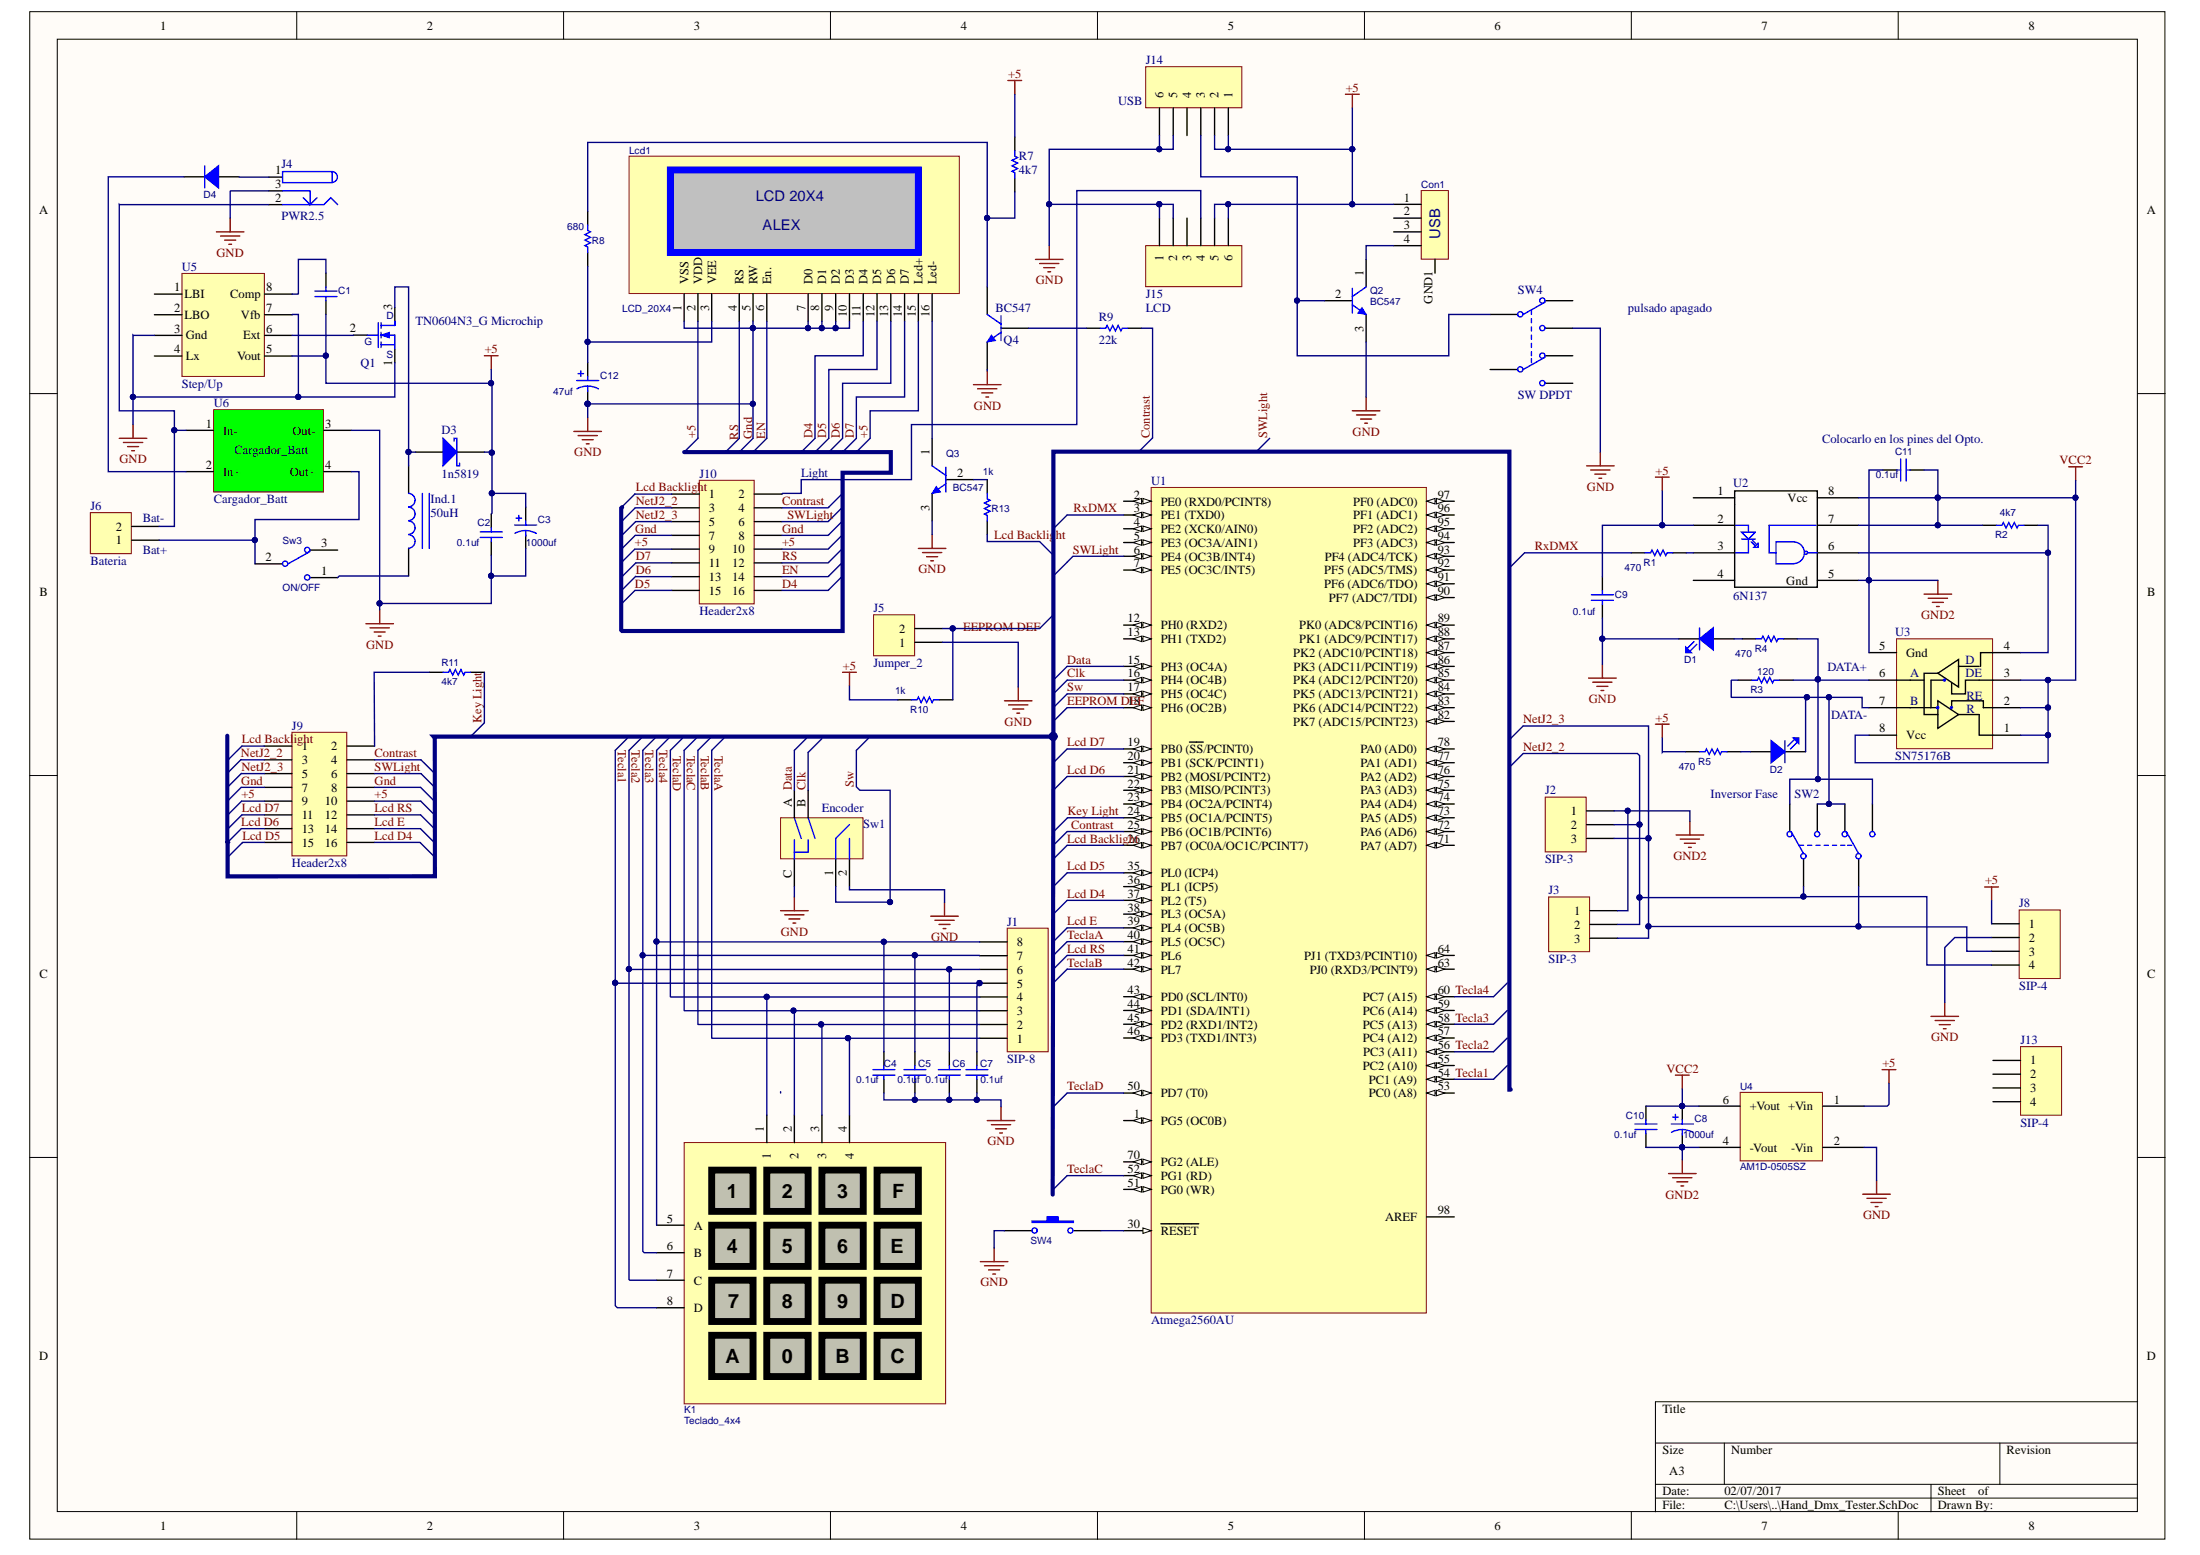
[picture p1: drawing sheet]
# Altium project Hand_Dmx_Tester.PrjPcb
1 sheet, 59 parts. Net scope: global (net labels, ports and power ports of the same name join across sheets).
Board file: Hand_Dmx_Tester.PcbDoc

## Sheet Hand_Dmx_Tester.SchDoc
size A3

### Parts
(Parts that share a designator on the sheet are numbered #1, #2 ... from top to bottom, then left to right.)
C1  100pf  [Ceramico]  (value not drawn)
C2  0.1uf  [Ceramico]
C3  1000uf  [Cap300]
C4  0.1uf  [Ceramico]
C5  0.1uf  [Ceramico]
C6  0.1uf  [Ceramico]
C7  0.1uf  [Ceramico]
C8  1000uf  [Cap200]
C9  0.1uf  [Ceramico]
C10  0.1uf  [Ceramico]
C11  0.1uf  [Ceramico]
C12  47uf  [Cap100]
Con1  Conector USB  [Conec_Usb_A]  (value not drawn)
D1  Led  [Led3R]  (value not drawn)
D2  Led  [Led3V]  (value not drawn)
D3  1n5819  [DO41-30]
D4  Diodo  [DIODO-4OO7]  (value not drawn)
D?  Led  [Led3R]  (value not drawn)
Ind.1  50uH  [Choque_V]
J1  SIP-8  [SIP-8]
J2  SIP-3  [NC5FAH]
J3  SIP-3  [NC3FBAH2]
J4  PWR2.5  [PWR2.5]
J5  Jumper_2  [Jumper_2]
J6  Bateria  [Reg2]
J8  SIP-4  [SIP-4]
J9  Header2x8  [HEADER2x8]
J10  Header2x8  [Header2x8Ang.]
J13  SIP-4  [SIP-4]
J14  USB  [SIP-6]
J15  LCD  [SIP-6]
K1  Teclado_4x4  [Keypad_4x4_Membrana]
Lcd1  LCD_20X4  [LCD20x4]
Q1  TN0604N3_G Microchip  [VS0104]
Q2  BC547  [TO-92]
Q3  BC547  [TO-92]
Q4  BC547  [TO-92]
R1  470  [470]
R2  4k7  [4k7]
R3  120  [120]
R4  470  [470]
R5  470  [470]
R7  4k7  [4k7]
R8  680  [680]
R9  22k  [22k]
R10  1k  [1k]
R11  4k7  [1k]
R13  1k  [1K_1/4w]
Sw1  Encoder  [Encoder_Gray]
SW2  Inversor Fase  [DPDT]
Sw3  ON/OFF  [Spdt_H]
SW4#1  SW DPDT  [DPDT]
SW4#2  Pulsador  [Pulsador]  (value not drawn)
U1  Atmega2560AU  [Atmega2560]
U2  6N137  [DIP-8]
U3  SN75176B  [DIP-8]
U4  AM1D-0505SZ  [DC/DC Converter]
U5  Step/Up  [DIP-8]
U6  Cargador_Batt  [Carga_Batt]

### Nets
+5: C1.2 C2.1 C3.1 C9.1 Con1.1 D3.2(K) J8.1 J9.9 J9.10 J10.9 J10.10 J14.1 J14.2 J15.5 J15.6 Lcd1.2(VDD) Lcd1.15(Led+) R5.1 R7.2 R10.2 U2.2(A) U4.1(+Vin) U5.5(Vout)
Gnd: C2.2 C3.2 C4.2 C5.2 C6.2 C7.2 C9.2 C12.2 D1.2(K) J4.3 J5.1 J8.2 J9.7 J9.8 J10.7 J10.8 J14.5 J14.6 J15.1 J15.2 Lcd1.1(VSS) Lcd1.5(RW) Lcd1.7(D0) Lcd1.8(D1) Lcd1.9(D2) Lcd1.10(D3) Q1.1(S) Q2.3(E) Q3.3(E) Q4.3(E) Sw1.2 Sw1.C SW4#1.3(NO1) SW4#2.1 U4.2(-Vin) U5.3(Gnd) U5.7(Vfb) U6.3(Out-)
GND2: C8.2 C10.2 C11.1 J2.1 J3.1 U2.5(Gnd) U3.5(Gnd) U4.4(-Vout)
VCC2: C8.1 C10.1 C11.2 R2.1 U2.7 U2.8(Vcc) U3.1(R) U3.2(RE) U3.3(DE) U3.8(Vcc) U4.6(+Vout)
Clk: Sw1.B U1.16(PH4_(OC4B))
Contrast: J9.4 J10.4 R9.2 U1.25(PB6_(OC1B/PCINT6))
D4: J10.16 Lcd1.11(D4)
D5: J10.15 Lcd1.12(D5)
D6: J10.13 Lcd1.13(D6)
D7: J10.11 Lcd1.14(D7)
Data: Sw1.A U1.15(PH3_(OC4A))
EEPROM DEF: U1.18(PH6_(OC2B))
EN: J10.14
Key Light: R11.1 U1.24(PB5_(OC1A/PCINT5))
Lcd Backlight: J9.1 J10.1 R13.1 U1.26(PB7_(OC0A/OC1C/PCINT7))
Lcd D4: J9.16 U1.37(PL2_(T5))
Lcd D5: J9.15 U1.35(PL0_(ICP4))
Lcd D6: J9.13 U1.21(PB2_(MOSI/PCINT2))
Lcd D7: J9.11 U1.19(PB0_(~{SS}/PCINT0))
Lcd E: J9.14 U1.39(PL4_(OC5B))
Lcd RS: J9.12 U1.41(PL6)
NetJ2_2: J2.2 J3.2 J8.4 J9.3 J10.3 SW2.1(COMMON1)
NetJ2_3: J2.3 J3.3 J8.3 J9.5 J10.5 SW2.5(COMMON2)
RS: J10.12
RxDMX: R1.1 U1.3(PE1_(TXD0))
Sw: Sw1.1 U1.17(PH5_(OC4C))
SWLight: J9.6 J10.6 U1.6(PE4_(OC3B/INT4))
Tecla1: C7.1 J1.5 K1.8(D) U1.54(PC1_(A9))
Tecla2: C6.1 J1.6 K1.7(C) U1.56(PC3_(A11))
Tecla3: C5.1 J1.7 K1.6(B) U1.58(PC5_(A13))
Tecla4: C4.1 J1.8 K1.5(A) U1.60(PC7_(A15))
TeclaA: J1.1 K1.4 U1.40(PL5_(OC5C))
TeclaB: J1.2 K1.3 U1.42(PL7)
TeclaC: J1.3 K1.2 U1.52(PG1_(RD))
TeclaD: J1.4 K1.1 U1.50(PD7_(T0))
NetC1_1: C1.1 U5.8(Comp)
NetC12_1: C12.1 Lcd1.3(VEE) R8.1
NetCon1_4: Con1.4 Q2.1(C)
NetD1_1: D1.1(A) R4.1
NetD2_1: D2.1(A) R5.2
NetD2_2: D2.2(K) R3.1 SW2.3(NO1) SW2.4(NC2) U3.7(B)
NetD3_1: D3.1(A) Ind.1.1 Q1.3(D)
NetD4_1: D4.1(A) J4.1
NetD4_2: D4.2(K) U6.2(In+)
NetInd.1_2: Ind.1.2 Sw3.1
NetJ4_2: J4.2 J6.2 U6.1(In-)
NetJ5_2: J5.2 R10.1
NetJ6_1: J6.1 Sw3.2 U6.4(Out+)
NetJ9_2: J9.2 R11.2
NetJ10_2: J10.2 J15.4
NetJ14_3: J14.3 Q2.2(B) SW4#1.1(COMMON1)
NetLcd1_16: Lcd1.16(Led-) Q3.1(C)
NetQ1_2: Q1.2(G) U5.6(Ext)
NetQ3_2: Q3.2(B) R13.2
NetQ4_1: Q4.1(C) R7.1 R8.2
NetQ4_2: Q4.2(B) R9.1
NetR1_2: R1.2 U2.3(K)
NetR2_2: R2.2 U2.6(Out) U3.4(D)
NetR3_2: R3.2 R4.2 SW2.2(NC1) SW2.6(NO2) U3.6(A)
NetSW4#2_2: SW4#2.2 U1.30(~{RESET})

Not connected (* = marked no-connect by the designer): Con1 2 3 GND1; D? 1(A) 2(K); J13 1 2 3 4; J14 4; J15 3; Lcd1 4(RS) 6(En.); Sw3 3; SW4#1 2(NC1) 4(NC2) 5(COMMON2) 6(NO2); U1 1(PG5_(OC0B)) 2(PE0_(RXD0/PCINT8)) 4(PE2_(XCK0/AIN0)) 5(PE3_(OC3A/AIN1)) 7(PE5_(OC3C/INT5)) 12(PH0_(RXD2)) 13(PH1_(TXD2)) 20(PB1_(SCK/PCINT1)) 22(PB3_(MISO/PCINT3)) 23(PB4_(OC2A/PCINT4)) 36(PL1_(ICP5)) 38(PL3_(OC5A)) 43(PD0_(SCL/INT0)) 44(PD1_(SDA/INT1)) 45(PD2_(RXD1/INT2)) 46(PD3_(TXD1/INT3)) 51(PG0_(WR)) 53(PC0_(A8)) 55(PC2_(A10)) 57(PC4_(A12)) 59(PC6_(A14)) 63(PJ0_(RXD3/PCINT9)) 64(PJ1_(TXD3/PCINT10)) 70(PG2_(ALE)) 71(PA7_(AD7)) 72(PA6_(AD6)) 73(PA5_(AD5)) 74(PA4_(AD4)) 75(PA3_(AD3)) 76(PA2_(AD2)) 77(PA1_(AD1)) 78(PA0_(AD0)) 82(PK7_(ADC15/PCINT23)) 83(PK6_(ADC14/PCINT22)) 84(PK5_(ADC13/PCINT21)) 85(PK4_(ADC12/PCINT20)) 86(PK3_(ADC11/PCINT19)) 87(PK2_(ADC10/PCINT18)) 88(PK1_(ADC9/PCINT17)) 89(PK0_(ADC8/PCINT16)) 90(PF7_(ADC7/TDI)) 91(PF6_(ADC6/TDO)) 92(PF5_(ADC5/TMS)) 93(PF4_(ADC4/TCK)) 94(PF3_(ADC3)) 95(PF2_(ADC2)) 96(PF1_(ADC1)) 97(PF0_(ADC0)) 98(AREF); U2 1 4; U5 1(LBI) 2(LBO) 4(Lx)

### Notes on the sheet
- pulsado apagado
- (near C11) Colocarlo en los pines del Opto.
- (near J6) Bat-
- (near J10) Light
- (near J6) Bat+
- DATA+
- DATA-
- Labels drawn without touching a wire or pin: EEPROM DEF, EN, Gnd, RS, SWLight
